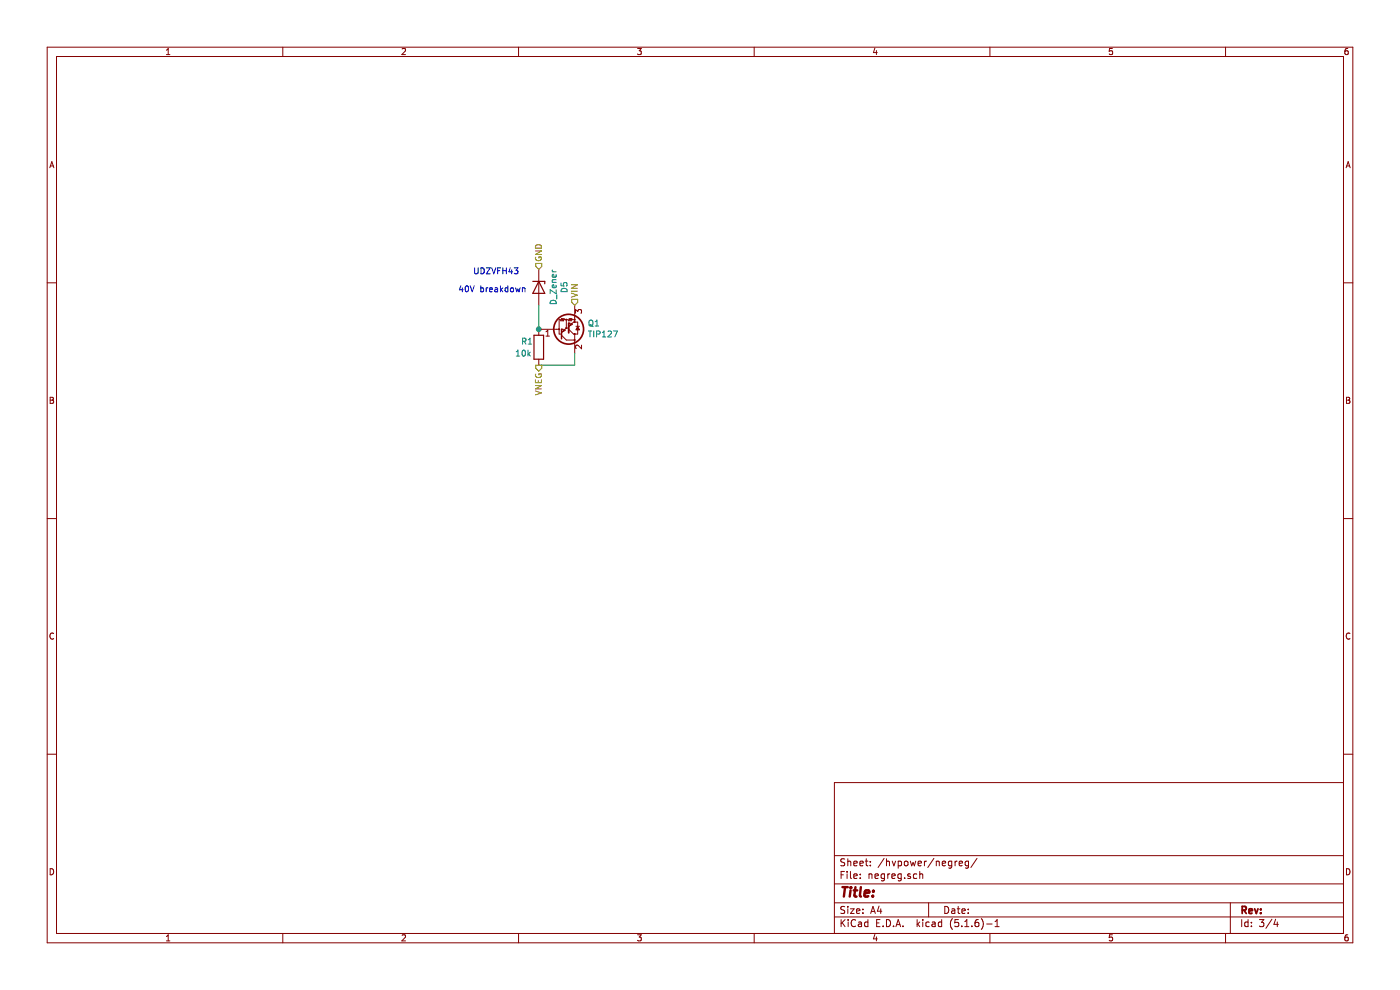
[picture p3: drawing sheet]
EESchema Schematic File Version 4
EELAYER 30 0
EELAYER END
$Descr A4 11693 8268
encoding utf-8
Sheet 3 4
Title ""
Date ""
Rev ""
Comp ""
Comment1 ""
Comment2 ""
Comment3 ""
Comment4 ""
$EndDescr
$Comp
L Device:D_Zener D5
U 1 1
P 4500 2400
F 0 "D5" H 4500 2617 50  0000 C CNN
F 1 "D_Zener" H 4500 2526 50  0000 C CNN
F 2 "Diode_SMD:D_SOD-323" H 4500 2400 50  0001 C CNN
F 3 "~" H 4500 2400 50  0001 C CNN
	1    4500 2400
	0    1    1    0   
$EndComp
$Comp
L Transistor_BJT:TIP127 Q1
U 1 1
P 4700 2750
F 0 "Q1" H 4907 2704 50  0000 L CNN
F 1 "TIP127" H 4907 2795 50  0000 L CNN
F 2 "Package_TO_SOT_THT:TO-220-3_Horizontal_TabDown" H 4900 2675 50  0001 L CIN
F 3 "http://www.fairchildsemi.com/ds/TI/TIP125.pdf" H 4700 2750 50  0001 L CNN
	1    4700 2750
	1    0    0    1   
$EndComp
Wire Wire Line
	4500 2550 4500 2750
Text HLabel 4500 2250 1    50   Input ~ 0
GND
Text HLabel 4800 2550 1    50   Input ~ 0
VIN
$Comp
L Device:R R1
U 1 1
P 4500 2900
F 0 "R1" H 4350 2950 50  0000 L CNN
F 1 "10k" H 4300 2850 50  0000 L CNN
F 2 "Resistor_SMD:R_0805_2012Metric_Pad1.15x1.40mm_HandSolder" V 4430 2900 50  0001 C CNN
F 3 "~" H 4500 2900 50  0001 C CNN
	1    4500 2900
	1    0    0    -1  
$EndComp
Connection ~ 4500 2750
Wire Wire Line
	4500 3050 4800 3050
Wire Wire Line
	4800 3050 4800 2950
Text HLabel 4500 3050 3    50   Output ~ 0
VNEG
Text Notes 4400 2450 2    50   ~ 0
40V breakdown
Text Notes 3950 2300 0    50   ~ 0
UDZVFH43
$EndSCHEMATC
